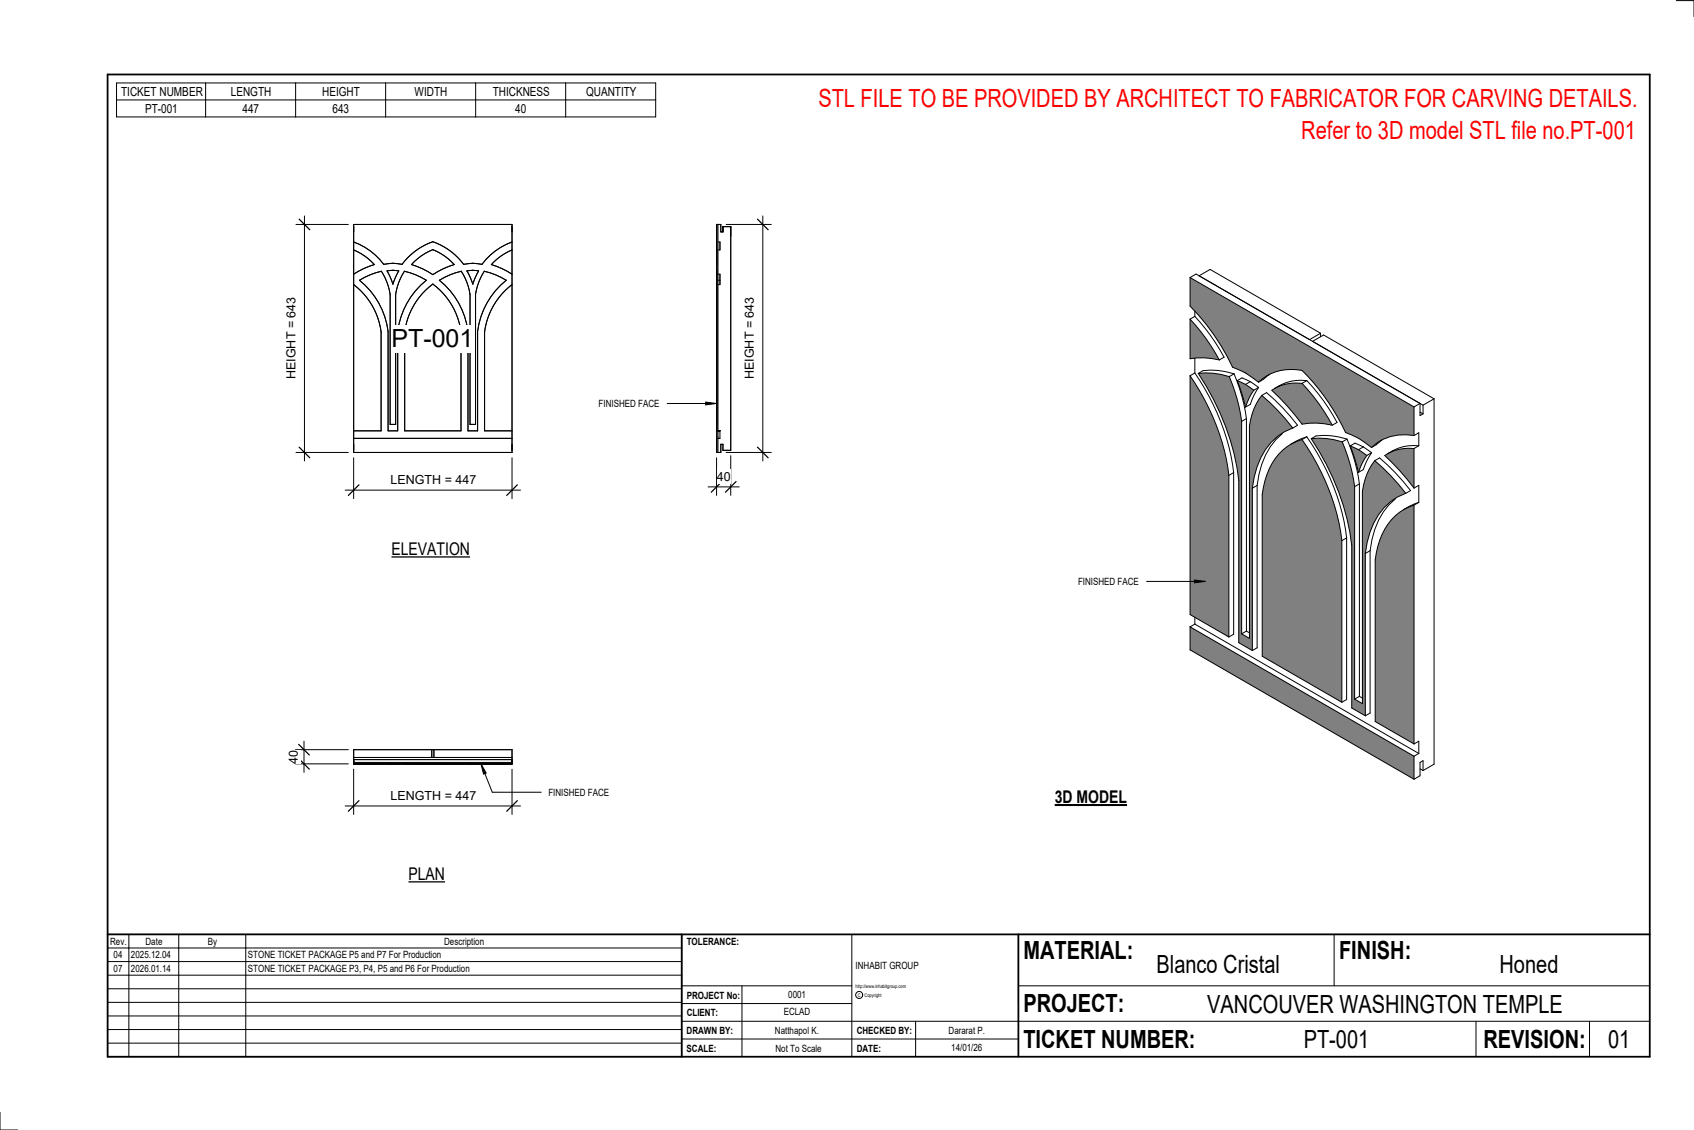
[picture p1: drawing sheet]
<svg xmlns="http://www.w3.org/2000/svg" width="914mm" height="610mm" viewBox="0 0 914 610" stroke-linecap="round" stroke-linejoin="round" font-family="sans-serif">
<path d="M642 338v13l121 69v-12zM753 278a38 38 0 0 0-11 24v87l21 12v-128a26 26 0 0 0-10 5zM708 237a132 132 0 0 1 22 57v88l7 4v-87a39 39 0 0 1 18-31l4-2a114 114 0 0 0-17-17l-4 7-3 9v115l-4-3v-114l-2-12-4-13a38 38 0 0 0-17-1zM690 245a39 39 0 0 0-9 22v87l43 25v-87a121 121 0 0 0-21-55 26 26 0 0 0-13 8zM647 201a132 132 0 0 1 22 58v88l7 4v-88a39 39 0 0 1 18-30l4-2a114 114 0 0 0-17-18l-4 8-3 9v114l-4-2v-115l-2-12-4-12a38 38 0 0 0-17-2zM642 203v129l21 12v-88a121 121 0 0 0-21-53zM747 246l9 8 7 9v-21a23 23 0 0 0-16 4zM729 241l4 14 5-9-5-3zM642 150v15a118 118 0 0 1 23 33 40 40 0 0 1 14 8 26 26 0 0 1 24-6 117 117 0 0 1 23 33 40 40 0 0 1 14 8 26 26 0 0 1 23-6v-15zM687 211l8 8 8 10a39 39 0 0 1 16 0l-7-12-9-10a23 23 0 0 0-16 4zM668 205l4 15 5-10-5-3zM642 172v22l8-1 8 1-7-11z" fill="#808080"/>
<g fill="none" stroke="#000" stroke-width=".54">
<path d="M191 135l6 3 5 5-6 2-5 3M191 121h85v123h-85zM276 131a35 35 0 0 0-16 12l-5-1-5 1a35 35 0 0 0-16-13 35 35 0 0 0-17 13l-5-1-5 1a35 35 0 0 0-16-12M276 135l-6 3-5 5 6 2 5 3M191 154a38 38 0 0 1 15 25v53h-15M194 151l6-3 6-2 3 6 1 5 1 2v70h3v-70v-2l2-7 2-4 6 2 6 3a42 42 0 0 0-15 28v53h-6v-53a42 42 0 0 0-15-28zM209 146h6l-3 7zM224 141l3-3 7-3 6 3 5 5-6 2-5 3-6-3-6-2zM230 157l4-4a38 38 0 0 1 15 26v53h-31v-53a38 38 0 0 1 12-22zM237 151l6-3 6-2 3 6 1 5 1 2v70h3v-70v-2l2-7 2-4 7 2 5 3a42 42 0 0 0-15 28v53h-5v-53a42 42 0 0 0-16-28zM252 146h6l-3 7zM276 154a38 38 0 0 0-14 25v53h14"/>
<path d="M642 150v15a118 118 0 0 1 23 33 40 40 0 0 1 14 8M642 150l121 70M642 150l4-2 122 71M647 149l6-4 60 35M642 172v22a40 40 0 0 1 16 0M642 172l9 11 7 11M645 171l8 10 8 12-3 1M645 168v3M645 171l-3 1M713 180v2M713 180l-6 3M645 193v8"/>
<path d="M709 184l5-3 60 34M642 203a121 121 0 0 1 21 53M642 203v129l21 12M645 201a121 121 0 0 1 21 54M645 201l-3 2M647 201a38 38 0 0 1 17 2M647 201a132 132 0 0 1 22 58v88l7 4M647 201l2-1a38 38 0 0 1 17 2M664 203l4 12 2 12M666 202l4 12 3 12M666 202l-2 1M668 205l4 15"/>
<path d="M668 205l4 2M668 205l2-1 5 2M672 207l5 3M675 206l4 3M675 206l-3 1M677 210l-5 10M679 206a26 26 0 0 1 24-6 117 117 0 0 1 23 33 40 40 0 0 1 14 8M679 209l-4 9-3 2M679 209l-2 1M681 213a114 114 0 0 1 17 18M681 213l-4 8-3 9v114l-4-2M681 213l3-1a114 114 0 0 1 16 17l-2 2"/>
<path d="M685 202l-6 4M691 208l-3 2M703 207a23 23 0 0 0-16 4l8 8 8 10a39 39 0 0 1 16 0M703 207l9 10 7 12M705 205a23 23 0 0 0-15 3M705 205l9 11 5 8 3 4-3 1M705 205l-2 2M763 220l4-2v6l1-1M763 220v15M768 219v4M774 215v197l-6 4M774 215l-6 4"/>
<path d="M191 236h85M670 227v115M673 226l-3 1M673 226v114M692 234a40 40 0 0 0-13 28M698 231a33 33 0 0 0-21 26l-1 6M699 238l-2 2M703 237a121 121 0 0 1 21 55M703 237a30 30 0 0 0-21 26l-1 4v87l43 25M705 236a121 121 0 0 1 22 54M705 236l-6 2M705 236l-2 1"/>
<path d="M708 237a38 38 0 0 1 17 1M708 237a132 132 0 0 1 22 57v88l7 4M708 237l2-2a38 38 0 0 1 17 2M725 238l4 13 2 12M727 237l4 12 3 12M727 237l-2 1M746 237l-6 4M763 235a26 26 0 0 0-23 6M763 235l3-2v7M767 222l1 1M663 256v88M666 255l-3 1"/>
<path d="M666 255v87l-3 2M729 241l4 14M729 241l4 2M729 241l2-2 5 2M733 243l5 3M736 241l4 3M736 241l-3 2M738 246l-5 9M740 244l-4 9-3 2M740 244l-2 2M742 249a114 114 0 0 1 17 17M742 249l-4 7-3 9v115l-4-3"/>
<path d="M742 249l3-2a114 114 0 0 1 16 18l-2 1M752 243l-3 2M763 242a23 23 0 0 0-16 4l9 8 7 9M763 242v21M766 240a23 23 0 0 0-15 3M766 240l-3 2M676 263v88M679 262l-3 1M679 262v87l-3 2M731 263v114M734 261l-3 2M734 261v115"/>
<path d="M753 269a40 40 0 0 0-13 28M759 266a33 33 0 0 0-21 27l-1 6M763 273a30 30 0 0 0-20 25l-1 4v87l21 12M763 273v128M763 263l3-1v9M766 271l-8 4M766 271l-3 2M724 292v87M727 290l-3 2M727 290v87l-3 2M737 299v87M740 297l-3 2"/>
<path d="M740 297v88l-3 1M642 338v13l121 69M642 338l121 70M645 337l-3 1M645 333v4M645 337l121 69M673 340l-3 2M673 340l1 1M734 376l-3 1M734 376l1 1M763 408v12M763 401l3-1v6"/>
<path d="M766 406l-3 2M767 415l1 1M768 416v-6l-1 1v8l-4 1"/>
</g>
<path d="M191 411h85v1h-85z" fill="#7c7c7c"/>
<g fill="none" stroke="#000" stroke-width=".54">
<path d="M191 412h21M191 412h15M191 412h11zM191 412h85M191 412v-8h85v8M191 410h85M191 409h85M191 411h85M206 412h5M206 412h-12h15M209 412h3zM212 412h22"/>
<path d="M212 412h3zM214 412h16h-15M218 412h16M222 412h12zM233 404v5M234 412h21M234 412h15M234 412h11zM234 404v5M252 412h3zM253 412h-16h17M255 412h21"/>
<path d="M255 412h3zM257 412h16h-15M262 412h14M265 412h11z"/>
</g>
<path d="M387 121h1v123h-1z" fill="#7c7c7c"/>
<g fill="none" stroke="#000" stroke-width=".54">
<path d="M164 116v133M160 121h28M387 131v12M387 130v13M387 135v8M387 121h2v4h1v-3h4v121h-4v-3h-1v4h-2zM388 131h1M388 135h1M388 121v123M389 131v4M387 142v1M387 159v-13v33"/>
<path d="M387 146v33v-25M387 143v5M388 148h1M389 148v3h-1M389 148v6h-1M388 232h1v4h-1M160 244h28"/>
</g>
<path d="M161 118l6 6M161 241l6 6" fill="none" stroke="#000" stroke-width=".67"/>
<path d="M153 160h8v45h-8z" fill="#fff"/>
<path d="M191 247v22M276 247v22M186 264h95" fill="none" stroke="#000" stroke-width=".54"/>
<path d="M194 262l-6 5M279 262l-5 5" fill="none" stroke="#000" stroke-width=".67"/>
<g fill="#fff">
<path d="M211 255h46v8h-46z"/>
<path d="M211 175h45v15h-45z"/>
</g>
<path d="M191 415v24M276 415v24M186 435h95" fill="none" stroke="#000" stroke-width=".54"/>
<path d="M194 432l-6 6M279 432l-5 6" fill="none" stroke="#000" stroke-width=".67"/>
<path d="M211 425h46v8h-46z" fill="#fff"/>
<path d="M164 400v17M160 412h28M160 404h28" fill="none" stroke="#000" stroke-width=".54"/>
<path d="M161 409l6 6M161 402l6 5" fill="none" stroke="#000" stroke-width=".67"/>
<path d="M155 405h7v7h-7z" fill="#fff"/>
<path d="M387 247v20M394 246v21M382 263h17" fill="none" stroke="#000" stroke-width=".54"/>
<path d="M390 260l-6 6M397 260l-5 6" fill="none" stroke="#000" stroke-width=".67"/>
<path d="M387 253h7v8h-7z" fill="#fff"/>
<path d="M412 116v133M392 121h24M392 244h24" fill="none" stroke="#000" stroke-width=".54"/>
<path d="M409 118l6 6M409 241l6 6" fill="none" stroke="#000" stroke-width=".67"/>
<path d="M401 160h7v45h-7z" fill="#fff"/>
<g fill="none" stroke="#000" stroke-width=".54">
<path d="M905 0h9v9M460 504v66M720 504v28M891 504h-341v37M368 532h92M401 532v38M550 532h341M368 551h523M368 541h92M494 551v19M797 551v19M858 551v19"/>
<path d="M368 561h182M0 600v10h10"/>
<circle cx="464" cy="537" r="1.9"/>
</g>
<path d="M58 40h833v530h-833zM58 504h833M368 504v66M550 504v66" fill="none" stroke="#000" stroke-width=".96"/>
<g fill="#fff">
<path d="M652 534h192v15h-192z"/>
<path d="M513 562h17v6h-17z"/>
<path d="M425 533h10v6h-10z"/>
<path d="M423 543h15v6h-15z"/>
<path d="M418 553h24v6h-24z"/>
<path d="M624 513h68v15h-68z"/>
<path d="M809 513h33v15h-33z"/>
<path d="M512 553h20v6h-20z"/>
<path d="M704 553h35v15h-35z"/>
<path d="M442 45h443v16h-443z"/>
<path d="M868 553h12v15h-12z"/>
<path d="M61 512h5v6h-5z"/>
<path d="M61 520h5v6h-5z"/>
</g>
<path d="M58 504h310v66h-310zM58 519h310M58 511h310M70 504v66M96 504v66M133 504v66M58 533h310M58 526h310M58 555h310M58 548h310M58 541h310M58 563h310" fill="none" stroke="#000" stroke-width=".54"/>
<path d="M211 291h43v10h-43z" fill="#fff"/>
<path d="M211 300h43" fill="none" stroke="#000" stroke-width=".69" stroke-linecap="butt"/>
<path d="M220 466h20v11h-20z" fill="#fff"/>
<path d="M220 476h20" fill="none" stroke="#000" stroke-width=".69" stroke-linecap="butt"/>
<path d="M569 424h40v12h-40z" fill="#fff"/>
<path d="M569 434h39" fill="none" stroke="#000" stroke-width="1.1" stroke-linecap="butt"/>
<path d="M702 63h183v15h-183z" fill="#fff"/>
<g fill="none" stroke="#000" stroke-width=".54">
<path d="M63 45h291v18h-291zM63 54h291M111 45v18M160 45v18M208 45v18M257 45v18M305 45v18M360 218h27M381 217l6 1h-6zM619 314h31M645 313l5 1h-5zM260 412l2 5-1 1z"/>
<path d="M260 412l6 15h26"/>
</g>
<path d="M381 217l6 1h-6zM645 313l5 1h-5zM260 412l2 5-1 1z" fill="#000"/>
<g font-size="13.5" fill="#f00">
<text x="442" y="58">STL FILE TO BE PROVIDED BY ARCHITECT TO FABRICATOR FOR CARVING DETAILS.</text>
<text x="702" y="75">Refer to 3D model STL file no.PT-001</text>
</g>
<g font-size="13.5">
<text x="211" y="187">PT-001</text>
<text x="552" y="517">MATERIAL:</text>
<text x="723" y="517">FINISH:</text>
<text x="624" y="525">Blanco Cristal</text>
<text x="809" y="525">Honed</text>
<text x="552" y="546">PROJECT:</text>
<text x="652" y="546">VANCOUVER WASHINGTON TEMPLE</text>
<text x="552" y="565">TICKET NUMBER:</text>
<text x="704" y="565">PT-001</text>
<text x="801" y="565">REVISION:</text>
<text x="868" y="565">01</text>
</g>
<g font-size="9.4">
<text x="211" y="299">ELEVATION</text>
<text x="569" y="433">3D MODEL</text>
<text x="220" y="475">PLAN</text>
</g>
<g font-size="6.7">
<text x="65" y="52">TICKET NUMBER</text>
<text x="125" y="52">LENGTH</text>
<text x="174" y="52">HEIGHT</text>
<text x="224" y="52">WIDTH</text>
<text x="266" y="52">THICKNESS</text>
<text x="316" y="52">QUANTITY</text>
<text x="78" y="61">PT-001</text>
<text x="131" y="61">447</text>
<text x="179" y="61">643</text>
<text x="278" y="61">40</text>
<text x="160" y="205" transform="rotate(-90 160 205)">HEIGHT = 643</text>
<text x="407" y="205" transform="rotate(-90 407 205)">HEIGHT = 643</text>
<text x="211" y="261">LENGTH = 447</text>
<text x="387" y="259">40</text>
<text x="161" y="412" transform="rotate(-90 161 412)">40</text>
<text x="211" y="431">LENGTH = 447</text>
</g>
<g font-size="5.4">
<text x="323" y="220">FINISHED FACE</text>
<text x="582" y="316">FINISHED FACE</text>
<text x="296" y="429">FINISHED FACE</text>
<text x="59" y="510">Rev.</text>
<text x="79" y="510">Date</text>
<text x="112" y="510">By</text>
<text x="240" y="510">Description</text>
<text x="371" y="510">TOLERANCE:</text>
<text x="61" y="517">04</text>
<text x="71" y="517">2025.12.04</text>
<text x="134" y="517">STONE TICKET PACKAGE P5 and P7 For Production</text>
<text x="61" y="525">07</text>
<text x="71" y="524">2026.01.14</text>
<text x="134" y="524">STONE TICKET PACKAGE P3, P4, P5 and P6 For Production</text>
<text x="462" y="523">INHABIT GROUP</text>
<text x="371" y="539">PROJECT No:</text>
<text x="425" y="538">0001</text>
<text x="371" y="548">CLIENT:</text>
<text x="423" y="548">ECLAD</text>
<text x="371" y="558">DRAWN BY:</text>
<text x="418" y="558">Natthapol K.</text>
<text x="462" y="558">CHECKED BY:</text>
<text x="512" y="558">Dararat P.</text>
<text x="371" y="567">SCALE:</text>
<text x="419" y="567">Not To Scale</text>
<text x="462" y="567">DATE:</text>
<text x="513" y="567">14/01/26</text>
</g>
<g font-size="2.7">
<text x="462" y="533">http://www.inhabitgroup.com</text>
<text x="463" y="538">C</text>
<text x="467" y="538">Copyright</text>
</g>
</svg>
